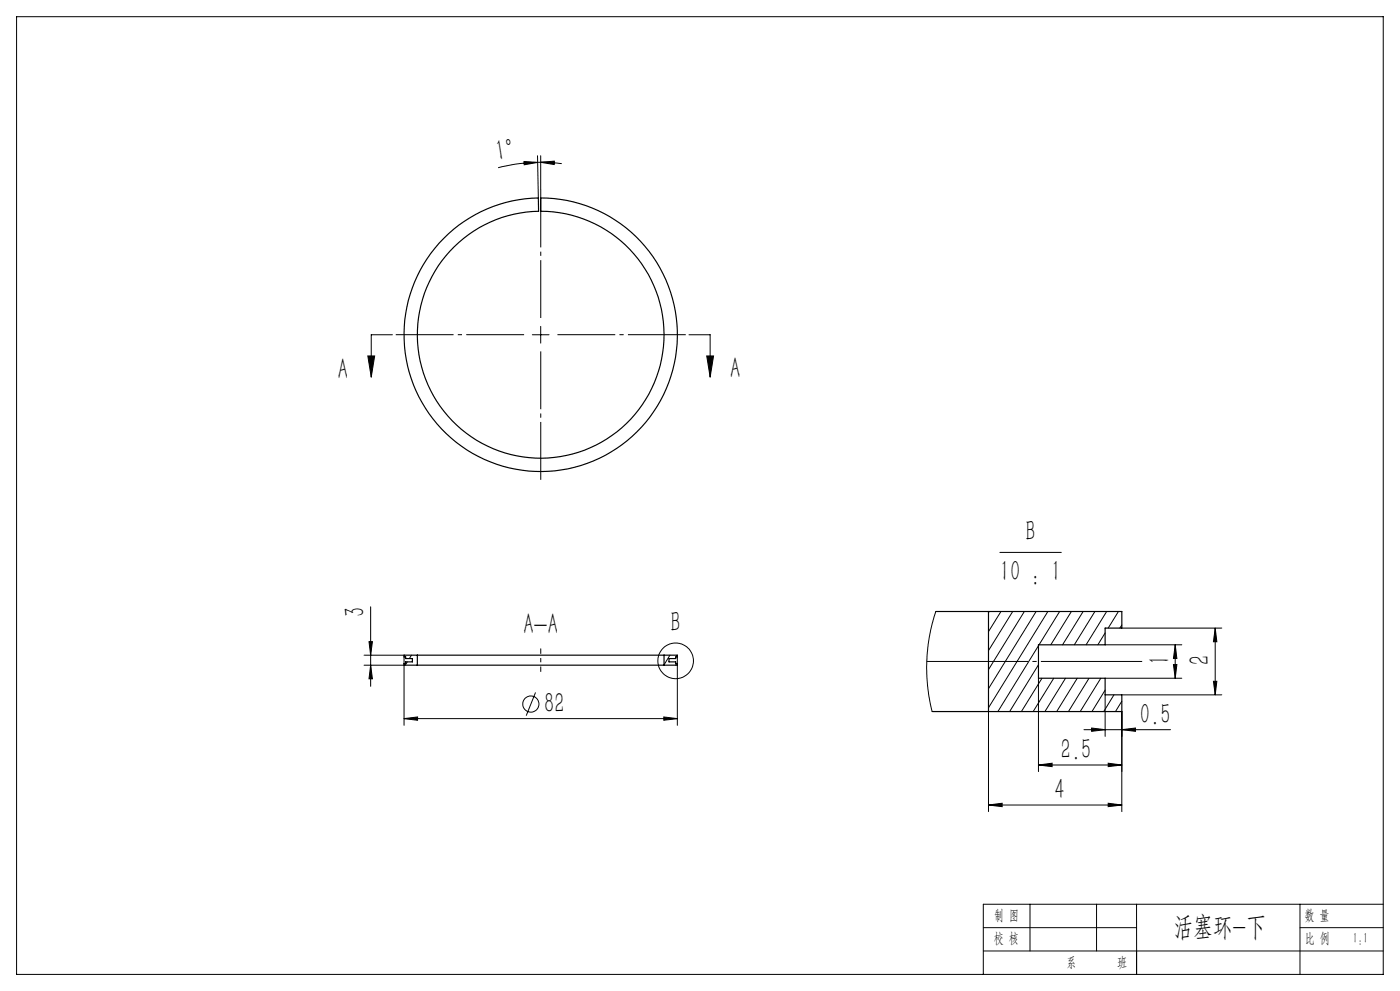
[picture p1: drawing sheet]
<svg xmlns="http://www.w3.org/2000/svg" width="420mm" height="297mm" viewBox="0 0 420 297" stroke-linecap="round" stroke-linejoin="round" font-family="sans-serif">
<path d="M133.1 71.4a40.9 40.9 0 0 1 28.4-12.1l.1 4a37 37 0 0 0-31.4 55.4 37 37 0 0 0 63.7 .9 37 37 0 0 0-29.8-56.2l-1.9-.1v-4a41 41 0 0 1 39.6 51.6 41 41 0 0 1-60 25 41 41 0 0 1-8.7-64.5zM125.2 196.4h74M125.2 199.4h74M125.2 196.4h-4v.5h.5v.5h2v1h-2v.5h-.5v.5h4M125.2 196.4v3M199.2 196.4h4v.5h-.5v.5h-2v1h2v.5h.5v.5h-4M199.2 196.4v3M280.7 183.3h15.8M296.5 183.3h40v4.9h-5v5h-20v10.1h20v4.9h5v5.1h-40M296.5 183.3v30M279.6 213.3h16.9" fill="none" stroke="#000" stroke-width=".35"/>
<g fill="none" stroke="#000" stroke-width=".3">
<path d="M5 5h410v287h-410zM157.2 48.4l4.1 .3-4 .7zM161.3 46.7l.2 12.6M161.3 48.7l-6.5 .5-5.4 1.1M162.2 48.6l4.1-.3v1zM162.2 48.6l-.9 .1M162.2 48.6l6.3 .4M162.2 46.7v10.1M162.2 97.8v5M110.3 106.7h2.1l-1 6.3zM117.7 100.3h-6.3v12.7M159.7 100.3h5"/>
<path d="M206.7 100.3h6.3v12.7M212 106.7h2.1l-1.1 6.3zM300 165.6h18.4M109.2 199.4h12M109.2 196.4h12M110.7 192.3h1l-.5 4.1zM111.2 181.9v23.8M111.2 199.4l.5 4h-1zM121.2 196.9v20.5M122.2 198.4l-.6 1M123.4 196.4l-.6 1M125.2 199.2l-.1 .2"/>
<path d="M201 196.4l-1.8 2.8M203 198.9l-.3 .5M203.2 196.9v20.5M280.7 183.3l-1 3.5-.9 4-.8 7.4 .3 7.4 .6 4.6 .7 3.1M296.8 183.3l-.3 .3M300.3 183.3l-3.8 6M303.8 183.3l-7.3 11.7M307.3 183.3l-10.8 17.4M310.8 183.3l-14.3 23.1M311.5 193.5l-12.1 19.8M311.5 199.2l-8.6 14.1M314.4 183.3l-17.9 28.8"/>
<path d="M317.9 183.3l-6.2 9.9M321.4 183.3l-6.2 9.9M324.9 183.3l-6.1 9.9M328.5 183.3l-6.2 9.9M331.5 189.7l-2.1 3.5M331.5 193.2h23M332 183.3l-6.2 9.9M335.5 183.3l-3 4.9M336.5 187.3l-.5 .9M336.5 188.2h30M352 199.2h1.1l-.5 4.1zM352.6 193.2v10.1"/>
<path d="M352.6 193.2l.5 4.1h-1.1zM364.6 188.2v20M364.6 188.2l.5 4.1h-1.1zM121.2 215.4l4.1-.5v1zM121.2 215.4h82M160.7 207.5l-2.8 7M199.1 214.9l4.1 .5-4.1 .5zM296.5 213.3v29.9M311.5 203.3v27.9M312.6 203.3l-6.2 10M316.1 203.3l-6.1 10M319.7 203.3l-6.2 10"/>
<path d="M323.2 203.3l-6.2 10M325.2 218.7h26M326.7 203.3l-6.2 10M327.5 218.2l4 .5-4 .5zM330.2 203.3l-6.1 10M331.5 206.8l-3.9 6.5M331.5 203.3h23M331.5 208.2v12.5M334.2 208.2l-3.1 5.1M336.5 210.1l-1.9 3.2M336.5 208.2h30M336.5 213.3l.1 29.9"/>
<path d="M336.6 218.7l4-.5v1zM364 204.2h1.1l-.5 4zM311.5 229.3l4.1-.6v1.1zM311.5 229.3h25M332.5 228.7l4 .6-4 .5zM296.5 241.3l4.1-.6v1.1zM296.5 241.3h40.1M332.5 240.7l4.1 .6-4.1 .5zM295 278h46M309 271v14M329 271v14M341 271v21"/>
<path d="M390 278h25M390 271v21M415 271h-120v21M295 285h120"/>
<circle cx="202.7" cy="198" r="5.3"/>
<circle cx="159.3" cy="211" r="2.42"/>
</g>
<path d="M162.2 95.3v-38.5M157.2 100.3h-38.5M162.2 105.3v38.5M167.2 100.3h38.5" fill="none" stroke="#000" stroke-width=".3" stroke-dasharray="30.5 1.3 1.3 1.3" stroke-dashoffset="13.1" stroke-linecap="butt"/>
<path d="M162.2 201.3v-7" fill="none" stroke="#000" stroke-width=".3" stroke-dasharray="30.5 1.3 1.3 1.3" stroke-dashoffset="28.9" stroke-linecap="butt"/>
<path d="M342.7 198.2h-64.6" fill="none" stroke="#000" stroke-width=".3" stroke-dasharray="30.5 1.3 1.3 1.3" stroke-dashoffset=".1" stroke-linecap="butt"/>
<path d="M341 285v7" fill="none" stroke="#0a0605" stroke-width=".3"/>
<g fill="#000">
<path d="M162.2 48.6l4.1-.3v1zM157.2 48.4l4.1 .3-4 .7z"/>
<path d="M212 106.7h2.1l-1.1 6.3zM110.3 106.7h2.1l-1 6.3z"/>
<path d="M111.2 199.4l.5 4h-1zM110.7 192.3h1l-.5 4.1z"/>
<path d="M352.6 193.2l.5 4.1h-1.1zM352 199.2h1.1l-.5 4.1zM364.6 188.2l.5 4.1h-1.1zM364 204.2h1.1l-.5 4z"/>
<path d="M121.2 215.4l4.1-.5v1zM199.1 214.9l4.1 .5-4.1 .5zM327.5 218.2l4 .5-4 .5zM336.6 218.7l4-.5v1zM296.5 241.3l4.1-.6v1.1zM332.5 240.7l4.1 .6-4.1 .5z"/>
<path d="M332.5 228.7l4 .6-4 .5zM311.5 229.3l4.1-.6v1.1z"/>
</g>
<g font-size="8.8">
<text x="149.1" y="48.3" transform="rotate(-9 149.1 48.3)">1°</text>
<text x="101.4" y="113.5">A</text>
<text x="219.1" y="113.4">A</text>
<text x="307.6" y="162.1">B</text>
<text x="300" y="174.2">10 : 1</text>
<text x="109.5" y="184.9" transform="rotate(-90 109.5 184.9)">3</text>
<text x="157" y="190">A-A</text>
<text x="201.2" y="189.5">B</text>
<text x="350.8" y="199.3" transform="rotate(-90 350.8 199.3)">1</text>
<text x="362.8" y="199.3" transform="rotate(-90 362.8 199.3)">2</text>
<text x="163.3" y="213.6">82</text>
<text x="342" y="216.9">0.5</text>
<text x="318.2" y="227.5">2.5</text>
<text x="316.4" y="239.5">4</text>
</g>
<text font-size="8.5" x="352" y="280.6">活塞环-下</text>
<g font-size="4.4">
<text x="298.2" y="275.7">制 图</text>
<text x="391.4" y="275.6">数 量</text>
<text x="298.1" y="282.7">校 核</text>
<text x="391.4" y="282.7">比 例</text>
<text x="405.8" y="282.7">1:1</text>
<text x="320" y="289.8">系</text>
<text x="335.1" y="289.8">班</text>
</g>
</svg>
